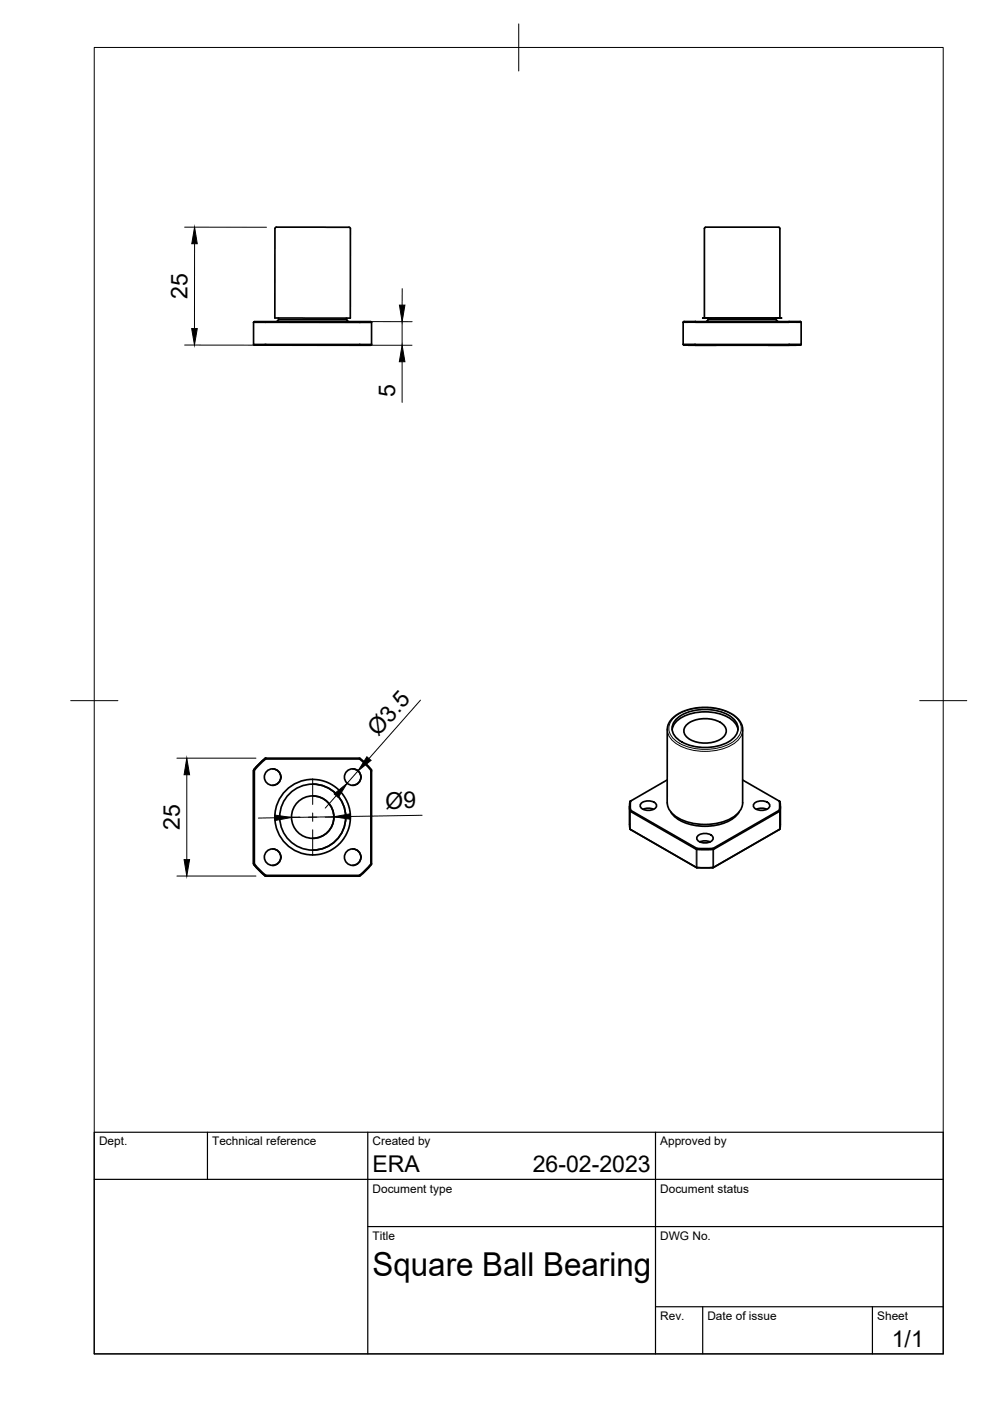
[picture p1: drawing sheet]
<svg xmlns="http://www.w3.org/2000/svg" width="210mm" height="297mm" viewBox="0 0 210 297" stroke-linecap="round" stroke-linejoin="round" font-family="sans-serif">
<!-- layer: Visible -->
<g fill="none" stroke="#000" stroke-width=".36">
<path d="M58.3 48.5v18.9h6.4h9.6v-18.9M58.6 48.2h15.4l.3 .3M58.6 48.2l-.3 .3M53.8 68.3l.1-.1h24.7l.2 .2M53.8 73l.1 .2h22.3h2.4l.2-.2M53.8 73h25M53.8 68.3l25 .1M53.8 68.3v4.7M59.1 67.8h14.4M59.1 67.4v.4M59.1 67.8l-.4 .4M73.5 67.4v.4"/>
<path d="M73.5 67.8l.4 .4M78.8 68.4v4.6M144.8 68.3v4.7M144.8 73l.2 .2M144.9 68.3h22.4M145 73.2h.1M145 68.2l-.2 .1M145 68.2h.1M145 68.2h22.3M145 73.2h22.3M145.9 73.2h6zM147.4 73h19.9"/>
<path d="M147.5 73.2h-2.5M147.5 73h-2.6M149.4 67.4v-19l.2-.2h15.5l.2 .1 .1 19.1M149.4 67.4h16zM150.1 73.2h14.5M150.2 67.8h14.4M150.2 67.4v.4M150.2 67.8l-.4 .4M162.9 73.2h5.9zM164.5 67.4v.4l.5 .4M167.3 68.2h2.4M167.3 73.2h2.4"/>
<path d="M167.3 73h2.6M167.3 68.3h2.6M169.7 73.2h-2.4M169.7 73.2h.1M169.7 68.2l.2 .1M169.7 68.2h.1M169.9 68.3v4.7M169.9 73l-.2 .2M142.5 152.4l1.4-1.1 1.9-.8 1.8-.4 2.3-.1 1.9 .2 2.1 .5 1.7 .9 1.1 1.1a3.1 3.1 0 0 1 .8 2v15.5a4.5 4.5 0 0 1-3.3 3.7 12.2 12.2 0 0 1-11.2-1 3.5 3.5 0 0 1-1.5-2.7v-15.5a3.4 3.4 0 0 1 1-2.3zM142.5 154.7a4.2 4.2 0 0 1 3-3.1 10.8 10.8 0 0 1 9.5 .9 3.3 3.3 0 0 1 1.5 2.2M143.7 152.2a10.4 10.4 0 0 1 11.5 0 2.74 2.74 0 0 1 0 4.5 10.4 10.4 0 0 1-11.5 0 2.74 2.74 0 0 1 0-4.5zM145.7 153.5a6.6 6.6 0 0 1 7.5 0 1.86 1.86 0 0 1 .8 1.8 1.86 1.86 0 0 1-1.3 1.5 6.8 6.8 0 0 1-7-.4 1.74 1.74 0 0 1 0-2.9z"/>
<path d="M53.8 163.4v19.8v-19.8M54 163.3l-.1 19.9M56.2 160.8l-1.6 1.5-.8 1M56.4 160.7l19.9 .1M56.4 160.9h-.1M56.4 160.7l-.2 .1M57.8 163a1.75 1.75 0 0 1 1.7 1.8 1.75 1.75 0 0 1-1.7 1.7M57.8 180a1.75 1.75 0 0 1 1.7 1.7 1.75 1.75 0 0 1-1.7 1.8M66.3 165.2a8 8 0 0 0-8 7.7 8 8 0 0 0 7.3 8.3 8 8 0 0 0 8.6-7 8 8 0 0 0-7.9-8.9M66.3 168.7a4.5 4.5 0 0 1 4.5 4.5 4.5 4.5 0 0 1-4.5 4.5M66.3 166.3a7 7 0 0 1 7 6.9 7 7 0 0 1-7 7M74.8 163a1.75 1.75 0 0 1 1.7 1.8 1.75 1.75 0 0 1-1.7 1.7"/>
<path d="M74.8 180a1.75 1.75 0 0 1 1.7 1.7 1.75 1.75 0 0 1-1.7 1.8M76.2 160.9h-19.9l-2.3 2.4M76.2 160.9h.1M76.2 160.9l2.4 2.4M76.3 160.8l1.7 1.5 .8 1v19.9M78.6 163.3v19.9M133.5 170.9v4.2l.1 .7M133.6 175.8l14.1 8.2M133.6 175.8l.1 .1M133.7 171.8h.1M133.7 169.8v2M133.7 171.8l14.1 8.1"/>
<path d="M133.7 169.8a2.85 2.85 0 0 0-.1 2.2l14 8.1h3.7M133.7 169.8h.1M135.9 170.4a2.28 2.28 0 0 1 3.3 .3 1.51 1.51 0 0 1-2 1.1 1.33 1.33 0 0 1-1.5-1.1zM136.4 171.6l1.3-.2 .9 .2M141.5 165.4l-7.8 4.4M142.2 172.2a7.8 7.8 0 0 0 6.2 2.9 10 10 0 0 0 7.9-2.3l.4-.6M147.8 179.9h3.3M147.9 177.3a2.28 2.28 0 0 1 3.3 .3 1.51 1.51 0 0 1-2 1.1 1.33 1.33 0 0 1-1.5-1.1zM148.4 178.5l1.3-.2 .9 .2M157.5 165.4l7.8 4.5M159.9 170.4a2.28 2.28 0 0 1 3.3 .3 1.51 1.51 0 0 1-2 1.1 1.33 1.33 0 0 1-1.5-1.1zM160.4 171.6l1.3-.2 .9 .2"/>
<path d="M165.2 171.8l-14 8.1M165.2 175.9l.1-.1-14.1 8.2M165.2 169.8v.1M165.2 169.9v1.9M165.2 171.8h.1M165.3 172l-14 8.1M165.3 169.9l.2 1.2-.2 .9M165.5 170.9l-.1 4.2-.1 .7M53.8 183.2l1.2 1.4 1.4 1.1M53.9 183.2l2.4 2.4h19.9M56.3 185.6h.1M56.4 185.8h19.8"/>
<path d="M78.6 183.2l-2.4 2.4M78.8 183.2l-1.2 1.4-1.4 1.1M147.6 183.9l3.6 .1h-3.5M151.3 183.9h-.2"/>
<circle cx="57.8" cy="164.8" r="1.75"/>
<circle cx="66.3" cy="173.2" r="4.5"/>
<circle cx="66.3" cy="173.2" r="7"/>
<circle cx="74.8" cy="164.8" r="1.75"/>
<circle cx="57.8" cy="181.7" r="1.75"/>
<circle cx="74.8" cy="181.7" r="1.75"/>
</g>
<!-- layer: Visible Narrow -->
<path d="M141.5 154.7a4.5 4.5 0 0 0 3.3 3.7 12.2 12.2 0 0 0 11.1-1 3.5 3.5 0 0 0 1.6-2.7M142.6 152.5a10 10 0 0 1 8.5-2.4 7.9 7.9 0 0 1 5.7 3 2.99 2.99 0 0 1-1.1 3.9 11.5 11.5 0 0 1-12.5 0 2.99 2.99 0 0 1-.6-4.5zM133.5 175.8v-3.9l.2-.1v4.1M133.7 169.8l-.2 .2M147.7 179.9v4.1M147.8 179.9v4.1M151.1 179.9v4.1M151.2 179.9v4.1M165.2 171.8v4.1M165.2 171.8l.2 .1v3.9M165.2 169.9l.2 .1" fill="none" stroke="#000" stroke-width=".21"/>
<!-- layer: BORDER -->
<path d="M20 10.1h180v276.9h-180zM110 5.1v10M15 148.6h10M195 148.6h10" fill="none" stroke="#000" stroke-width=".21"/>
<!-- layer: TITLEBLOCK -->
<path d="M20 240.1h180v46.9h-180zM20 250h180M44 240.1v9.9M78 240.1v46.9M139 240.1v46.9M78 260.1h122M139 277.1h61M149 277.1v9.9M185 277.1v9.9" fill="none" stroke="#000" stroke-width=".25"/>
<!-- layer: FD_Dimensions -->
<g fill="none" stroke="#000" stroke-width=".21">
<path d="M39.1 48.2h17.4M41.3 51.7l-.1 18M39.1 73.2h15.2M78.3 68.2h9.1M78.3 73.2h9.1M85.3 68.2v5M85.3 76.7v8.6M85.3 61.2v3.5M89.2 148.4l-11 12.4M37.5 160.7h16.8M39.6 164.3v18M58.3 173.4h-3.5"/>
<path d="M70.8 173.2l-9 .1M71.3 168.7l-2.3 2.6M75.9 163.5l-2.3 2.6M89.5 172.9l-15.2 .2M37.5 185.7h16.8"/>
</g>
<path d="M41.3 48.2l.5 3.5h-1.1zM40.6 69.7h1.2l-.6 3.5zM85.3 73.2l.6 3.5h-1.2zM84.7 64.7h1.2l-.6 3.5zM39.6 160.7l.6 3.6h-1.2zM58.3 172.8l3.5 .5-3.5 .7zM70.8 168.3l2.8-2.2-1.9 3zM70.8 173.2l3.5-.7v1.2zM77.8 160.5l.9 .7-2.8 2.3zM39 182.3h1.2l-.6 3.4z" fill="#000" stroke="#000" stroke-width=".21"/>
<!-- layer: Smart Centers -->
<path d="M58.3 173.3h5.3M65.4 173.3h1.8M66.3 165.3v5.3M66.3 172.4v1.7M66.3 175.9v5.4M69 173.3h5.3" fill="none" stroke="#000" stroke-width=".21"/>
<text font-size="7" x="79" y="270.6">Square Ball Bearing</text>
<g font-size="4.9">
<text x="39.8" y="63.4" transform="rotate(-90 39.8 63.4)">25</text>
<text x="83.8" y="84.1" transform="rotate(-90 83.8 84.1)">5</text>
<text x="80.2" y="156.3" transform="rotate(-49 80.2 156.3)">Ø3.5</text>
<text x="81.8" y="171.4" transform="rotate(-1 81.8 171.4)">Ø9</text>
<text x="38.2" y="175.9" transform="rotate(-90 38.2 175.9)">25</text>
<text x="79" y="248.5">ERA</text>
<text x="113" y="248.5">26-02-2023</text>
<text x="189.1" y="285.7">1/1</text>
</g>
<g font-size="2.5">
<text x="21" y="242.9">Dept.</text>
<text x="45" y="242.9">Technical reference</text>
<text x="79" y="242.9">Created by</text>
<text x="140" y="242.9">Approved by</text>
<text x="79" y="252.8">Document type</text>
<text x="140" y="252.8">Document status</text>
<text x="79" y="262.9">Title</text>
<text x="140" y="262.9">DWG No.</text>
<text x="140" y="279.9">Rev.</text>
<text x="150" y="279.9">Date of issue</text>
<text x="186" y="279.9">Sheet</text>
</g>
</svg>
